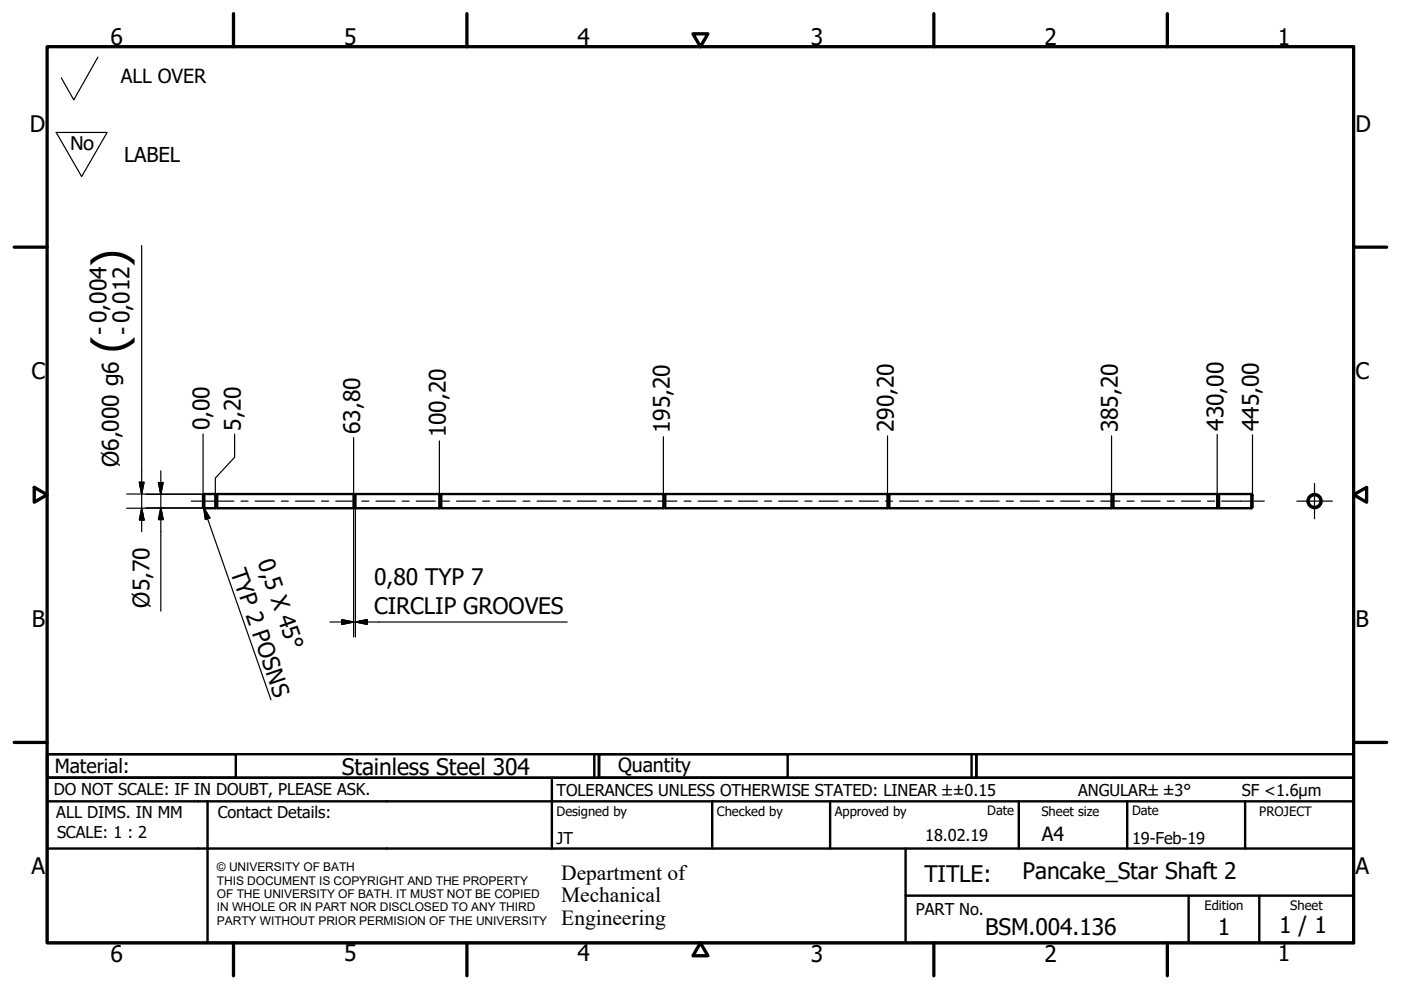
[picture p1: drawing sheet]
<svg xmlns="http://www.w3.org/2000/svg" width="297mm" height="210mm" viewBox="0 0 297 210" stroke-linecap="round" stroke-linejoin="round" font-family="sans-serif">
<!-- layer: Visible (ISO) -->
<g fill="none" stroke="#000" stroke-width=".51">
<path d="M43.3 104.7l-.2 .3v2.5l.2 .3M43.3 104.7v3.1M43.3 104.7h2.4v3.1h-2.4M45.7 107.7h.4M45.7 104.8h.4M46.1 104.7h28.9v3.1h-28.9zM75 107.7h.4M75 104.8h.4M75.4 104.7h17.8v3.1h-17.8zM93.2 107.7h.4M93.2 104.8h.4M93.6 104.7h47.1v3.1h-47.1z"/>
<path d="M140.7 107.7h.4M140.7 104.8h.4M141.1 104.7h47.1v3.1h-47.1zM188.2 107.7h.4M188.2 104.8h.4M188.6 104.7h47.1v3.1h-47.1zM235.7 107.7h.4M235.7 104.8h.4M236.1 104.7h22v3.1h-22zM258.1 107.7h.4M258.1 104.8h.4M265.3 104.7v3.1"/>
<path d="M265.3 104.7l.3 .3v2.5l-.3 .3M265.3 104.7h-6.8v3.1h6.8"/>
<circle cx="278.7" cy="106.2" r="1.49"/>
<circle cx="278.7" cy="106.2" r="1.26"/>
</g>
<!-- layer: Border (ISO) -->
<g fill="none" stroke="#000" stroke-width=".7">
<path d="M10 9.9h277v190h-277zM49.5 2.9v7M99 2.9v7M146.9 7.2h3.2l-1.6 2.7zM198 2.9v7M247.5 2.9v7M3 52.4h7M287 52.4h7M7.3 103.3l2.7 1.6-2.7 1.6zM287 104.9l2.8-1.6v3.2zM3 157.4h7M287 157.4h7"/>
<path d="M49.5 199.9v7M99 199.9v7M148.5 199.9l1.6 2.7h-3.2zM198 199.9v7M247.5 199.9v7"/>
</g>
<!-- layer: Title (ISO) -->
<g fill="none" stroke="#000" stroke-width=".51">
<path d="M10 159.9h40v5h-40zM10 159.9h117v5h-117zM126 159.9v5M127 159.9h40v5h-40zM127 159.9h80v5h-80zM206 159.9v5M207 159.9h80v5h-80zM10 169.9v-5h277v5M10 169.9h277v30h-277zM10 179.9h277M44 169.9v30M117 164.9v15"/>
<path d="M151 169.9v10M176 169.9v10M192 179.9v20M216 169.9v10M239 169.9v10M264 169.9v10M192 189.9h95M252 189.9v10M267 189.9v10"/>
</g>
<!-- layer: Sketch Geometry (ISO) -->
<path d="M20.8 12.1l-5.2 9.1-2.6-4.7M11.9 28.1h10.8l-5.4 9.3z" fill="none" stroke="#000" stroke-width=".25"/>
<!-- layer: Center Mark (ISO) -->
<path d="M275 106.2h7.5M278.7 102.5v7.5" fill="none" stroke="#000" stroke-width=".25"/>
<!-- layer: Dimension (ISO) -->
<g fill="none" stroke="#000" stroke-width=".25">
<path d="M30 52.1v60.6M34.1 99.8v29.8M43.1 92v13M49.7 92v5l-4 4.4v3.3M75 92.8v11.9M93.2 93.5v11.3M140.7 92.6v12.2M188.2 92.4v12.3M235.7 92.4v12.4M258.1 92.1v12.6M265.6 92.2v12.8M26.9 104.7h16.4"/>
<path d="M26.9 107.8h16.2M29.5 102.2h1l-.5 2.5zM30 107.8l.5 2.5h-1zM30.9 104.8h14.8M30.9 107.7h12.4M33.6 102.3h1l-.5 2.5zM34.1 107.7l.5 2.5h-1zM44.3 107.7h1.4M75 107.8v27.3M75.4 107.8v27.3M70 131.9h50.3M72.5 131.4l2.5 .5-2.5 .5z"/>
<path d="M75.4 131.9l2.5-.5v1z"/>
</g>
<path d="M29.5 102.2l.5 2.5zM29.5 102.2h1l-.5 2.5zM30 107.8l.5 2.5zM30 107.8l.5 2.5h-1zM33.6 102.3l.5 2.5zM33.6 102.3h1l-.5 2.5zM34.1 107.7l.5 2.5zM34.1 107.7l.5 2.5h-1zM72.5 132.4l2.5-.5zM72.5 131.4l2.5 .5-2.5 .5zM75.4 131.9l2.5-.5zM75.4 131.9l2.5-.5v1z" fill="#000" stroke="#000" stroke-width=".25"/>
<!-- layer: Centerline (ISO) -->
<g fill="none" stroke="#000" stroke-width=".25">
<path d="M40.6 106.2h9M51.1 106.2h1.5M54.1 106.2h4M59.6 106.2h1.5M62.6 106.2h4.1M68.2 106.2h1.5M71.2 106.2h4M76.7 106.2h1.5M79.7 106.2h4.1M85.3 106.2h1.5M88.3 106.2h4M93.8 106.2h1.5"/>
<path d="M96.8 106.2h4M102.3 106.2h1.5M105.3 106.2h4.1M110.9 106.2h1.5M113.9 106.2h4M119.4 106.2h1.5M122.4 106.2h4M128 106.2h1.5M130.9 106.2h4.1M136.5 106.2h1.5M139.5 106.2h4M145 106.2h1.5"/>
<path d="M148 106.2h4.1M153.6 106.2h1.5M156.6 106.2h4M162.1 106.2h1.5M165.1 106.2h4M170.6 106.2h1.5M173.6 106.2h4.1M179.2 106.2h1.5M182.2 106.2h4M187.7 106.2h1.5M190.7 106.2h4.1M196.3 106.2h1.5"/>
<path d="M199.3 106.2h4M204.8 106.2h1.5M207.8 106.2h4M213.3 106.2h1.5M216.3 106.2h4.1M221.9 106.2h1.5M224.9 106.2h4M230.4 106.2h1.5M233.4 106.2h4M239 106.2h1.5M242 106.2h4M247.5 106.2h1.5"/>
<path d="M250.5 106.2h4M256 106.2h1.5M259 106.2h9.1"/>
</g>
<!-- layer: Symbol (ISO) -->
<path d="M43.2 107.6l1.3 2.2-1 .3zM43.2 107.6l14.2 40.8" fill="none" stroke="#000" stroke-width=".25"/>
<path d="M43.2 107.6l1.3 2.2zM43.2 107.6l1.3 2.2-1 .3z" fill="#000" stroke="#000" stroke-width=".25"/>
<g font-size="9.7">
<text x="26.6" y="56.5" transform="rotate(-90 26.6 56.5)">)</text>
<text x="26.6" y="74.8" transform="rotate(-90 26.6 74.8)">(</text>
</g>
<g font-size="4.8">
<text x="23.4" y="9.5">6</text>
<text x="72.9" y="9.5">5</text>
<text x="122.4" y="9.5">4</text>
<text x="171.9" y="9.5">3</text>
<text x="221.4" y="9.5">2</text>
<text x="270.9" y="9.5">1</text>
<text x="6.3" y="27.9">D</text>
<text x="287.4" y="27.9">D</text>
<text x="22.8" y="71.1" transform="rotate(-90 22.8 71.1)">- 0,004</text>
<text x="27.6" y="71.1" transform="rotate(-90 27.6 71.1)">- 0,012</text>
<text x="6.7" y="80.4">C</text>
<text x="287.4" y="80.4">C</text>
<text x="44.4" y="91.3" transform="rotate(-90 44.4 91.3)">0,00</text>
<text x="51.1" y="91.3" transform="rotate(-90 51.1 91.3)">5,20</text>
<text x="76.3" y="92" transform="rotate(-90 76.3 92)">63,80</text>
<text x="94.5" y="92.7" transform="rotate(-90 94.5 92.7)">100,20</text>
<text x="142" y="91.8" transform="rotate(-90 142 91.8)">195,20</text>
<text x="189.5" y="91.7" transform="rotate(-90 189.5 91.7)">290,20</text>
<text x="237" y="91.7" transform="rotate(-90 237 91.7)">385,20</text>
<text x="259.4" y="91.3" transform="rotate(-90 259.4 91.3)">430,00</text>
<text x="266.9" y="91.4" transform="rotate(-90 266.9 91.4)">445,00</text>
<text x="25.2" y="99" transform="rotate(-90 25.2 99)">Ø6,000 g6</text>
<text x="54.6" y="119.2" transform="rotate(71 54.6 119.2)">0,5 X 45°</text>
<text x="48.8" y="121.2" transform="rotate(71 48.8 121.2)">TYP 2 POSNS</text>
<text x="79.3" y="124">0,80 TYP 7</text>
<text x="31.7" y="128.8" transform="rotate(-90 31.7 128.8)">Ø5,70</text>
<text x="79.3" y="130.3">CIRCLIP GROOVES</text>
<text x="6.8" y="132.9">B</text>
<text x="287.4" y="132.9">B</text>
<text x="72.5" y="164.2">Stainless Steel 304</text>
<text x="6.7" y="185.4">A</text>
<text x="287.4" y="185.4">A</text>
<text x="196" y="187">TITLE:</text>
<text x="216.8" y="186.4">Pancake_Star Shaft 2</text>
<text x="271.2" y="197.9">1 / 1</text>
<text x="23.4" y="203.9">6</text>
<text x="72.9" y="203.8">5</text>
<text x="122.4" y="203.8">4</text>
<text x="171.9" y="203.9">3</text>
<text x="208.9" y="198.2">BSM.004.136</text>
<text x="221.4" y="203.9">2</text>
<text x="258.2" y="198.2">1</text>
<text x="270.9" y="203.8">1</text>
</g>
<text font-size="4.7" x="14.8" y="31.8">No</text>
<g font-size="4.6">
<text x="119" y="186.5">Department of</text>
<text x="119" y="191.3">Mechanical</text>
<text x="119" y="196">Engineering</text>
</g>
<text font-size="4.3" x="26.3" y="34.3">LABEL</text>
<g font-size="4.1">
<text x="25.6" y="17.6">ALL OVER</text>
<text x="11.6" y="163.9">Material:</text>
<text x="131" y="163.7">Quantity</text>
<text x="220.9" y="178.4">A4</text>
</g>
<g font-size="3.5">
<text x="11.4" y="168.5">DO NOT SCALE: IF IN DOUBT, PLEASE ASK.</text>
<text x="11.9" y="173.5">ALL DIMS. IN MM</text>
<text x="46.2" y="173.5">Contact Details:</text>
<text x="118" y="168.8">TOLERANCES UNLESS OTHERWISE STATED: LINEAR ±±0.15</text>
<text x="228.6" y="168.8">ANGULAR±±3°</text>
<text x="263.3" y="168.8">SF &lt;1.6µm</text>
<text x="12.1" y="177.6">SCALE: 1 : 2</text>
<text x="118" y="178.9">JT</text>
<text x="196.2" y="178.3">18.02.19</text>
<text x="240" y="178.9">19-Feb-19</text>
<text x="194.2" y="194.1">PART No.</text>
</g>
<g font-size="2.8">
<text x="118" y="173">Designed by</text>
<text x="152" y="173">Checked by</text>
<text x="177" y="173">Approved by</text>
<text x="209.3" y="172.9">Date</text>
<text x="220.8" y="173">Sheet size</text>
<text x="240" y="172.9">Date</text>
<text x="267" y="172.9">PROJECT</text>
<text x="255.4" y="193">Edition</text>
<text x="273.6" y="193">Sheet</text>
</g>
<g font-size="2.5">
<text x="46" y="184.7">© UNIVERSITY OF BATH</text>
<text x="46" y="187.6">THIS DOCUMENT IS COPYRIGHT AND THE PROPERTY</text>
<text x="46" y="190.4">OF THE UNIVERSITY OF BATH. IT MUST NOT BE COPIED</text>
<text x="46" y="193.2">IN WHOLE OR IN PART NOR DISCLOSED TO ANY THIRD</text>
<text x="46" y="196.1">PARTY WITHOUT PRIOR PERMISION OF THE UNIVERSITY</text>
</g>
</svg>
